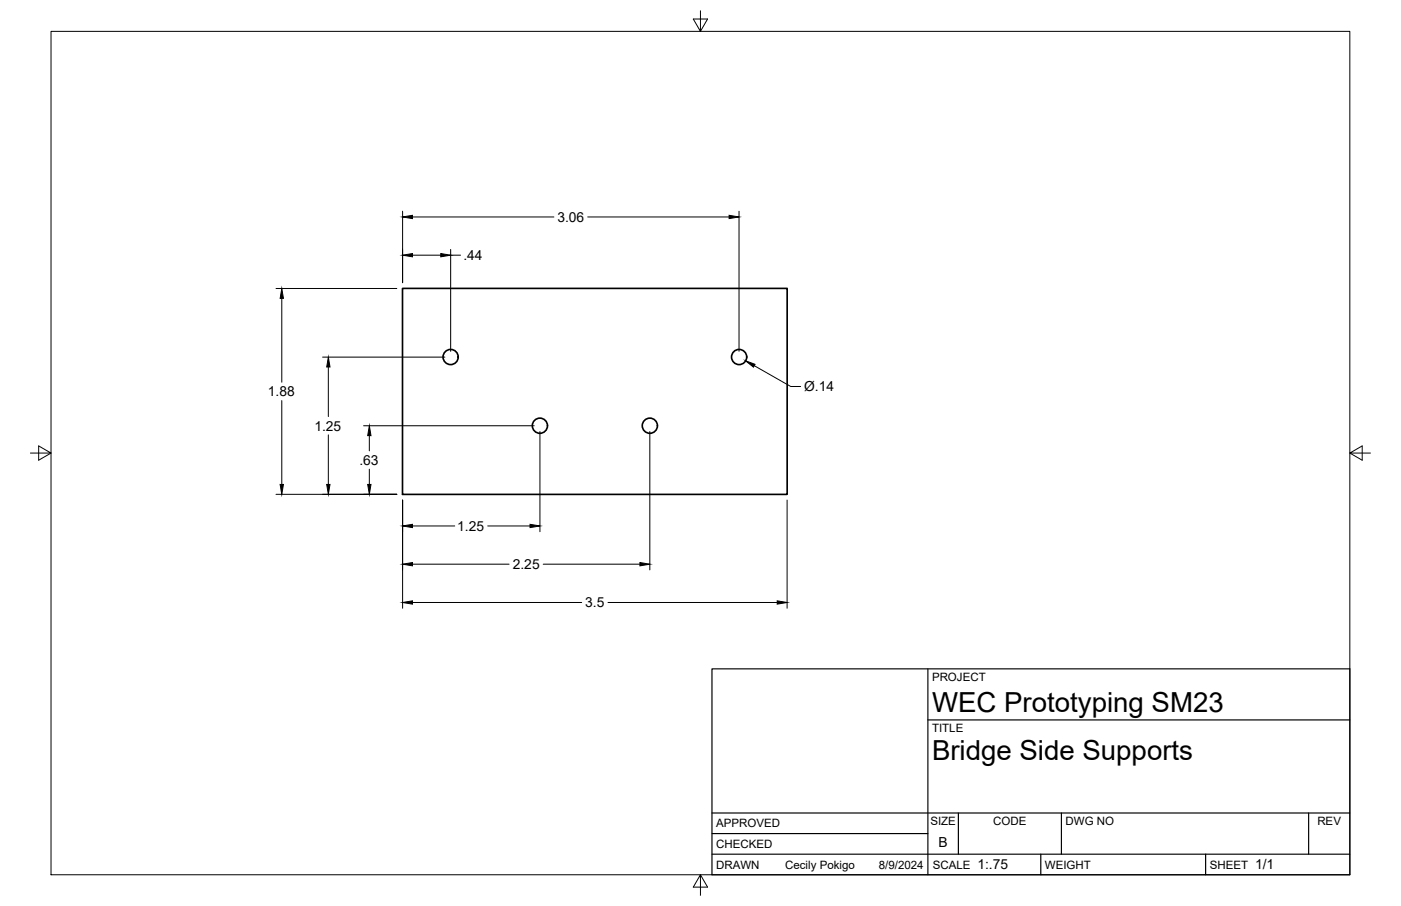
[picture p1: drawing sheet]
<svg xmlns="http://www.w3.org/2000/svg" width="432mm" height="279mm" viewBox="0 0 432 279" stroke-linecap="round" stroke-linejoin="round" font-family="sans-serif">
<!-- layer: Visible -->
<g fill="none" stroke="#000" stroke-width=".51">
<path d="M124.1 88.9h118.5v63.6h-118.5z"/>
<circle cx="138.9" cy="110.1" r="2.34"/>
<circle cx="227.8" cy="110.1" r="2.34"/>
<circle cx="166.4" cy="131.3" r="2.34"/>
<circle cx="200.3" cy="131.3" r="2.34"/>
</g>
<!-- layer: Border -->
<path d="M15.7 9.7h400.3v260.1h-400.3zM215.9 3.3v6.4l-2.2-3.8h4.4l-2.2 3.8M9.4 139.7h6.3l-3.8-2.2v4.4l3.8-2.2M416 139.7l3.8 2.2v-4.4l-3.8 2.2h6.4M215.9 269.8l2.2 3.8h-4.4l2.2-3.8v6.3" fill="none" stroke="#000" stroke-width=".31"/>
<!-- layer: Titleblock -->
<path d="M219.4 206.3h196.6v63.5h-196.6zM286 206.3v63.5M286 222h130M219.4 257.1h66.6M219.4 250.7h196.6M295.4 250.7v12.7M327.1 250.7v12.7M403.3 250.7v12.7M219.4 263.4h196.6M320.8 263.4v6.4M371.6 263.4v6.4" fill="none" stroke="#000" stroke-width=".36"/>
<!-- layer: FD_Dimensions -->
<g fill="none" stroke="#000" stroke-width=".31">
<path d="M124.1 65.1v22.1M127.1 66.9h43.6M127.1 78.7h8.7M138.9 76.9v31.5M138.9 78.7h3M181.1 66.9h43.6M227.8 65.1v43.3M85.1 89h37.2M86.8 92v25.9M99.4 110.1h37.7M101.2 113.2v15.3M232.5 112.8l11.2 6.4h3.1"/>
<path d="M86.8 123.5v25.9M101.2 134.1v15.3M112.1 131.3h52.5M113.8 134.3v4.7M166.4 133.1v30.9M200.3 133.1v42.7M85.1 152.4h37.2M113.8 144.7v4.7M124.1 154.2v33.4M242.6 154.2v33.4M127.1 174h29.8M127.1 162.2h13"/>
<path d="M150.3 162.2h13.1M167.4 174h29.8M127.1 185.8h52.2M187.4 185.8h52.1"/>
</g>
<g fill="#000" stroke="#000" stroke-width=".31">
<path d="M124.1 66.9l3-.5v1zM124.1 78.7l3-.5v1zM135.8 78.2l3.1 .5-3.1 .5zM224.7 66.4l3.1 .5-3.1 .5zM86.8 89l.6 3h-1.1zM101.2 110.1l.5 3.1h-1zM229.8 111.3l2.9 1.1-.5 .8zM113.8 131.3l.5 3h-1zM86.3 149.4h1.1l-.6 3zM100.7 149.4h1l-.5 3zM113.3 149.4h1l-.5 3zM124.1 174l3-.5v1z"/>
<path d="M124.1 162.2l3-.5v1zM163.4 161.7l3 .5-3 .5zM197.2 173.5l3.1 .5-3.1 .5zM124.1 185.8l3-.5v1zM239.5 185.3l3.1 .5-3.1 .5z"/>
</g>
<g font-size="8.5">
<text x="287.3" y="219.5">WEC Prototyping SM23</text>
<text x="287.3" y="234.5">Bridge Side Supports</text>
</g>
<g font-size="4.3">
<text x="171.8" y="68.4">3.06</text>
<text x="142.8" y="80.2">.44</text>
<text x="82.6" y="122.2">1.88</text>
<text x="247.9" y="120.7">Ø.14</text>
<text x="96.9" y="132.8">1.25</text>
<text x="110.8" y="143.4">.63</text>
<text x="140.9" y="163.7">1.25</text>
<text x="158.1" y="175.5">2.25</text>
<text x="180.4" y="187.3">3.5</text>
<text x="289.3" y="261.2">B</text>
<text x="301.2" y="268.1">1:.75</text>
<text x="386.8" y="268.1">1/1</text>
</g>
<g font-size="3.5">
<text x="287.3" y="210.1">PROJECT</text>
<text x="287.3" y="225.8">TITLE</text>
<text x="220.7" y="255.2">APPROVED</text>
<text x="286.7" y="254.5">SIZE</text>
<text x="306.1" y="254.5">CODE</text>
<text x="328.4" y="254.5">DWG NO</text>
<text x="406" y="254.5">REV</text>
<text x="220.7" y="261.5">CHECKED</text>
<text x="220.7" y="267.9">DRAWN</text>
<text x="242" y="267.9">Cecily Pokigo</text>
<text x="270.9" y="267.9">8/9/2024</text>
<text x="287.5" y="267.9">SCALE</text>
<text x="322.1" y="267.9">WEIGHT</text>
<text x="372.9" y="267.9">SHEET</text>
</g>
</svg>
